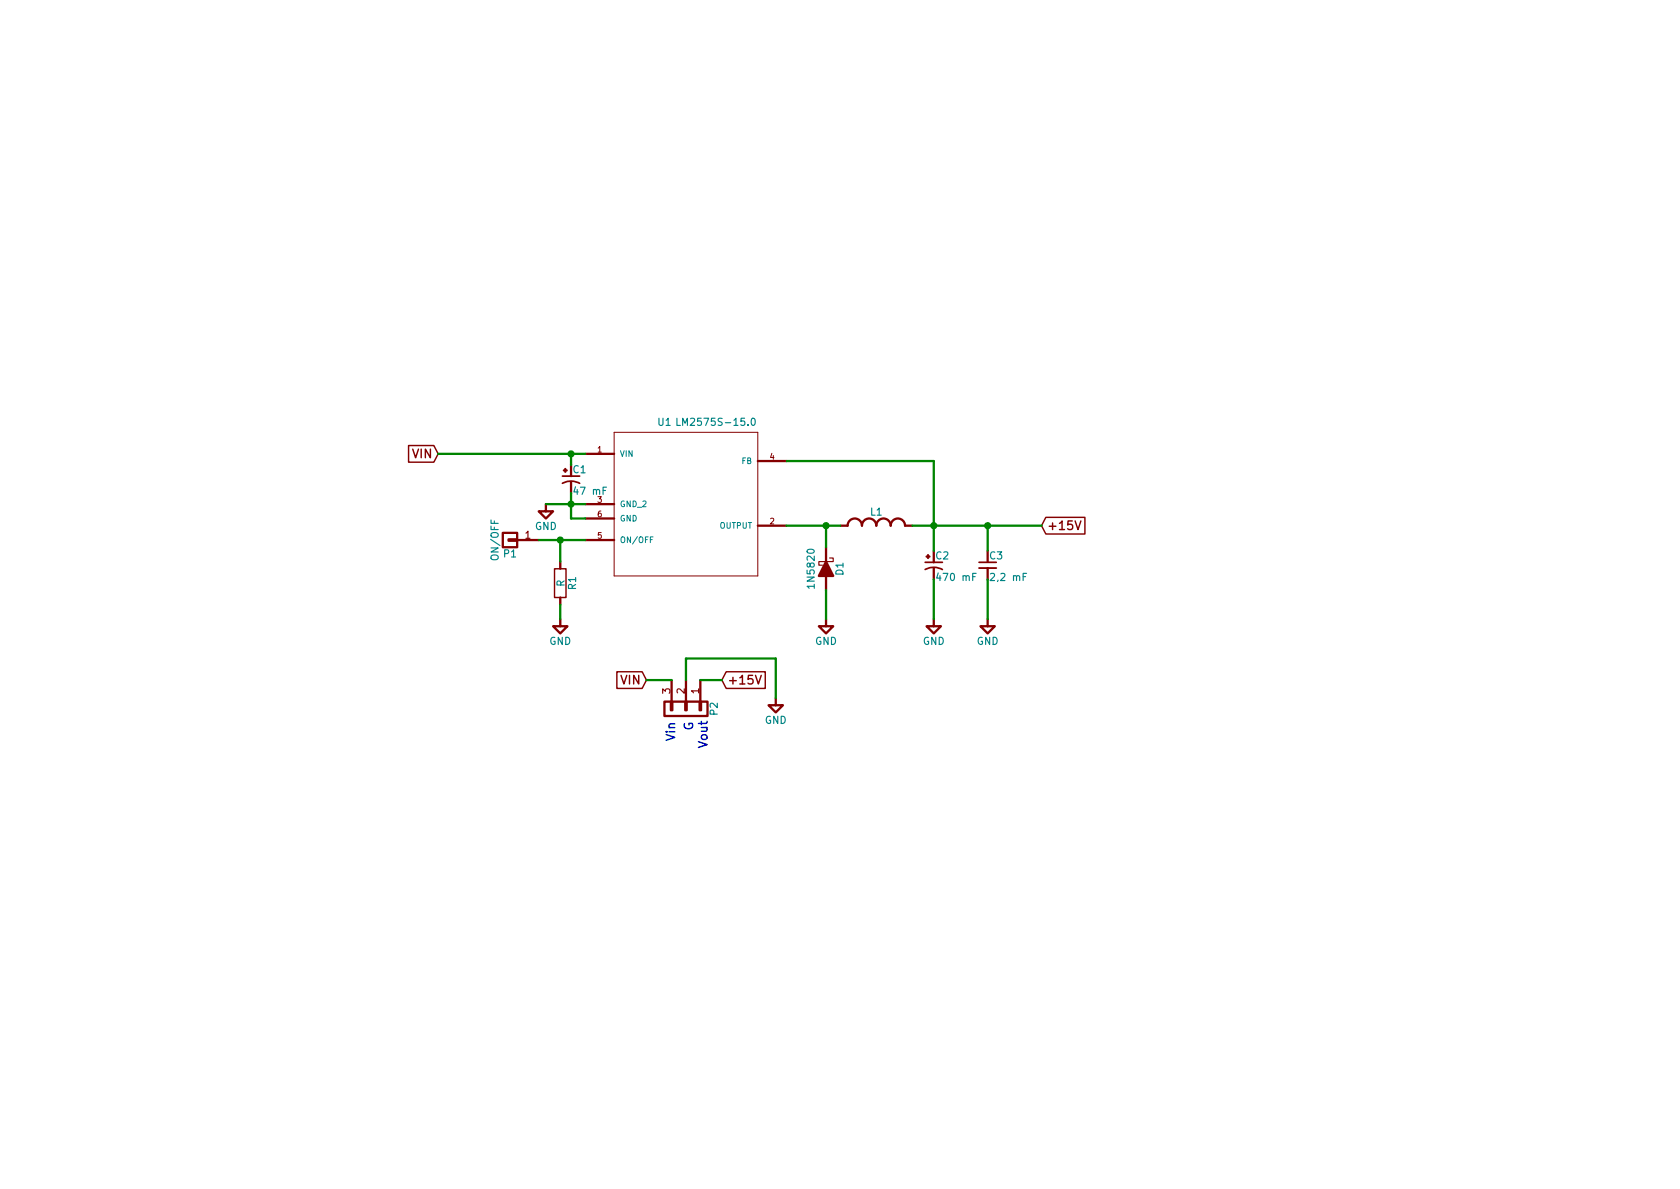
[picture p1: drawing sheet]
<svg xmlns="http://www.w3.org/2000/svg" width="297mm" height="210mm" viewBox="0 0 297 210" stroke-linecap="round" stroke-linejoin="round" font-family="sans-serif">
<path d="M108.6 76.4h25.4v25.4h-25.4z" fill="none" stroke="#840000" stroke-width=".18"/>
<g fill="none" stroke="#840000" stroke-width=".41">
<path d="M88.9 94.2h2.5v2.6h-2.5zM89.9 95.4h1.5v.2h-1.5zM91.4 95.5h3.8M96.5 89.1v1.3h1.3l-1.3 1.3-1.3-1.3h1.3M99.1 99.3v1.3M99.7 83.2h.5M99.9 82.9v.5M101 85.2v2M103.5 80.3h5.1M103.5 89.1h5.1M103.5 95.5h5.1M103.5 91.7h5.1"/>
<path d="M134 93h5.1M134 81.5h5.1M146 96.8v2.5M148.6 93h1.3a1.27 1.27 0 0 1 1.2-1.3 1.27 1.27 0 0 1 1.3 1.3 1.27 1.27 0 0 1 1.3-1.3 1.27 1.27 0 0 1 1.2 1.3 1.27 1.27 0 0 1 1.3-1.3 1.27 1.27 0 0 1 1.3 1.3 1.27 1.27 0 0 1 1.2-1.3 1.27 1.27 0 0 1 1.3 1.3h1.3M163.8 98.4h.5M164.1 98.2v.5M99.1 109.5v1.2h1.2l-1.2 1.3-1.3-1.3h1.3M99.1 105.7v1.2M146 109.5v1.2h1.3l-1.3 1.3-1.2-1.3h1.2M146 101.8v2.6M165.1 109.5v1.2h1.3l-1.3 1.3-1.3-1.3h1.3M165.1 100.5v2"/>
<path d="M174.6 109.5v1.2h1.3l-1.3 1.3-1.2-1.3h1.2M174.6 100.5v2M117.5 124.1h7.6v2.5h-7.6zM118.6 124.1h.3v1.5h-.3zM118.7 120.3v3.8M121.2 124.1h.2v1.5h-.2zM121.3 120.3v3.8M123.7 124.1h.3v1.5h-.3zM123.8 120.3v3.8M137.2 123.4v1.3h1.2l-1.2 1.3-1.3-1.3h1.3"/>
</g>
<path d="M115.5 94.9h-.5v1.1" fill="none" stroke="#008484" stroke-width=".18"/>
<path d="M119.7 74v1.2h.6M132.9 74.1l.2-.1a.67 .67 0 0 1 .4 .6 .67 .67 0 0 1-.4 .6l-.2-.1-.1-.4zM172.6 101.4h-.6v1.3" fill="none" stroke="#008484" stroke-width=".2"/>
<path d="M146 99.3l1.3 2.5h-2.5z" fill="#840000" stroke="#840000" stroke-width=".41"/>
<path d="M146.7 98.7h.6v.6h-2.5v.6h.6" fill="none" stroke="#840000" stroke-width=".2"/>
<path d="M99.4 85.5a3.2 3.2 0 0 1 3.1 0M99.4 84.2h3.1M163.6 99.4h3M173.1 99.4h3M163.6 100.7a3.2 3.2 0 0 1 3 0" fill="none" stroke="#840000" stroke-width=".3"/>
<path d="M173.1 100.5h3" fill="none" stroke="#840000" stroke-width=".33"/>
<path d="M72.2 78.8h4.5l.8 1.5-.8 1.4h-4.5zM184.9 91.5h6.9v2.9h-6.9l-.8-1.4zM190.1 92.1l.5 1.5 .5-1.5M98 100.6h2.1v5.1h-2.1zM109.1 118.8h4.4l.8 1.5-.8 1.4h-4.4zM128.4 118.8h6.9v2.9h-6.9l-.8-1.4zM133.6 119.4l.5 1.5 .5-1.5" fill="none" stroke="#840000" stroke-width=".25"/>
<g fill="none" stroke="#008400" stroke-width=".41">
<path d="M77.5 80.3h26M95.2 95.5h8.3M96.5 89.1h7M99.1 95.5v3.8M101 87.2v4.5h2.5M101 80.3v1.9M139.1 93h9.5M139.1 81.5h26v15.9M146 93v3.8M161.3 93h22.8M174.6 93v4.4M99.1 106.9v2.6"/>
<path d="M146 104.4v5.1M165.1 102.5v7M174.6 102.5v7M114.3 120.3h4.4M121.3 120.3v-3.8h15.9v6.9M123.8 120.3h3.8"/>
</g>
<g fill="#008400" stroke="#008400" stroke-width=".25">
<circle cx="146.1" cy="93" r=".51"/>
<circle cx="165.1" cy="93" r=".51"/>
<circle cx="174.6" cy="93" r=".51"/>
<circle cx="99.1" cy="95.5" r=".51"/>
<circle cx="101" cy="89.1" r=".51"/>
<circle cx="101" cy="80.3" r=".51"/>
</g>
<g font-size="2.1" fill="#840000">
<text x="72.9" y="81">VIN</text>
<text x="185.2" y="93.7">+15V</text>
<text x="109.8" y="121">VIN</text>
<text x="128.7" y="121">+15V</text>
</g>
<g font-size="2.1" fill="#0000c2">
<text x="119.4" y="131.1" transform="rotate(-90 119.4 131.1)">Vin</text>
<text x="122.6" y="129.2" transform="rotate(-90 122.6 129.2)">G</text>
<text x="125.1" y="132.3" transform="rotate(-90 125.1 132.3)">Vout</text>
</g>
<g font-size="1.8" fill="#008484">
<text x="116.4" y="75.3">U1</text>
<text x="120.7" y="75.3">LM2575S-15.0</text>
<text x="101.3" y="83.7">C1</text>
<text x="101.8" y="87.5">47 mF</text>
<text x="94.6" y="93.7">GND</text>
<text x="153.9" y="91.2">L1</text>
<text x="88.1" y="98.8" transform="rotate(-90 88.1 98.8)">ON/OFF</text>
<text x="89.1" y="98.5">P1</text>
<text x="149.1" y="101.7" transform="rotate(-90 149.1 101.7)">D1</text>
<text x="165.5" y="98.9">C2</text>
<text x="175" y="98.9">C3</text>
<text x="99.8" y="103.8" transform="rotate(-90 99.8 103.8)">R</text>
<text x="101.8" y="104.2" transform="rotate(-90 101.8 104.2)">R1</text>
<text x="144" y="103.7" transform="rotate(-90 144 103.7)">1N5820</text>
<text x="166" y="102.7">470 mF</text>
<text x="175.5" y="102.7">2,2 mF</text>
<text x="97.1" y="114">GND</text>
<text x="144.1" y="114">GND</text>
<text x="163.1" y="114">GND</text>
<text x="172.7" y="114">GND</text>
<text x="126.9" y="126.4" transform="rotate(-90 126.9 126.4)">P2</text>
<text x="135.2" y="128">GND</text>
</g>
<g font-size="1.8" fill="#840000">
<text x="92.9" y="95.2">1</text>
<text x="118.5" y="122.7" transform="rotate(-90 118.5 122.7)">3</text>
<text x="121" y="122.7" transform="rotate(-90 121 122.7)">2</text>
<text x="123.6" y="122.7" transform="rotate(-90 123.6 122.7)">1</text>
</g>
<g font-size="1.4" fill="#840000">
<text x="105.7" y="80">1</text>
<text x="136.1" y="81.3">4</text>
<text x="105.7" y="88.9">3</text>
<text x="105.7" y="95.2">5</text>
<text x="105.7" y="91.4">6</text>
<text x="136.1" y="92.7">2</text>
</g>
<g font-size="1.4" fill="#008484">
<text x="109.6" y="80.8">VIN</text>
<text x="131.1" y="82">FB</text>
<text x="109.6" y="89.7">GND_2</text>
<text x="109.6" y="92.2">GND</text>
<text x="127.2" y="93.5">OUTPUT</text>
<text x="109.6" y="96">ON/OFF</text>
</g>
</svg>
